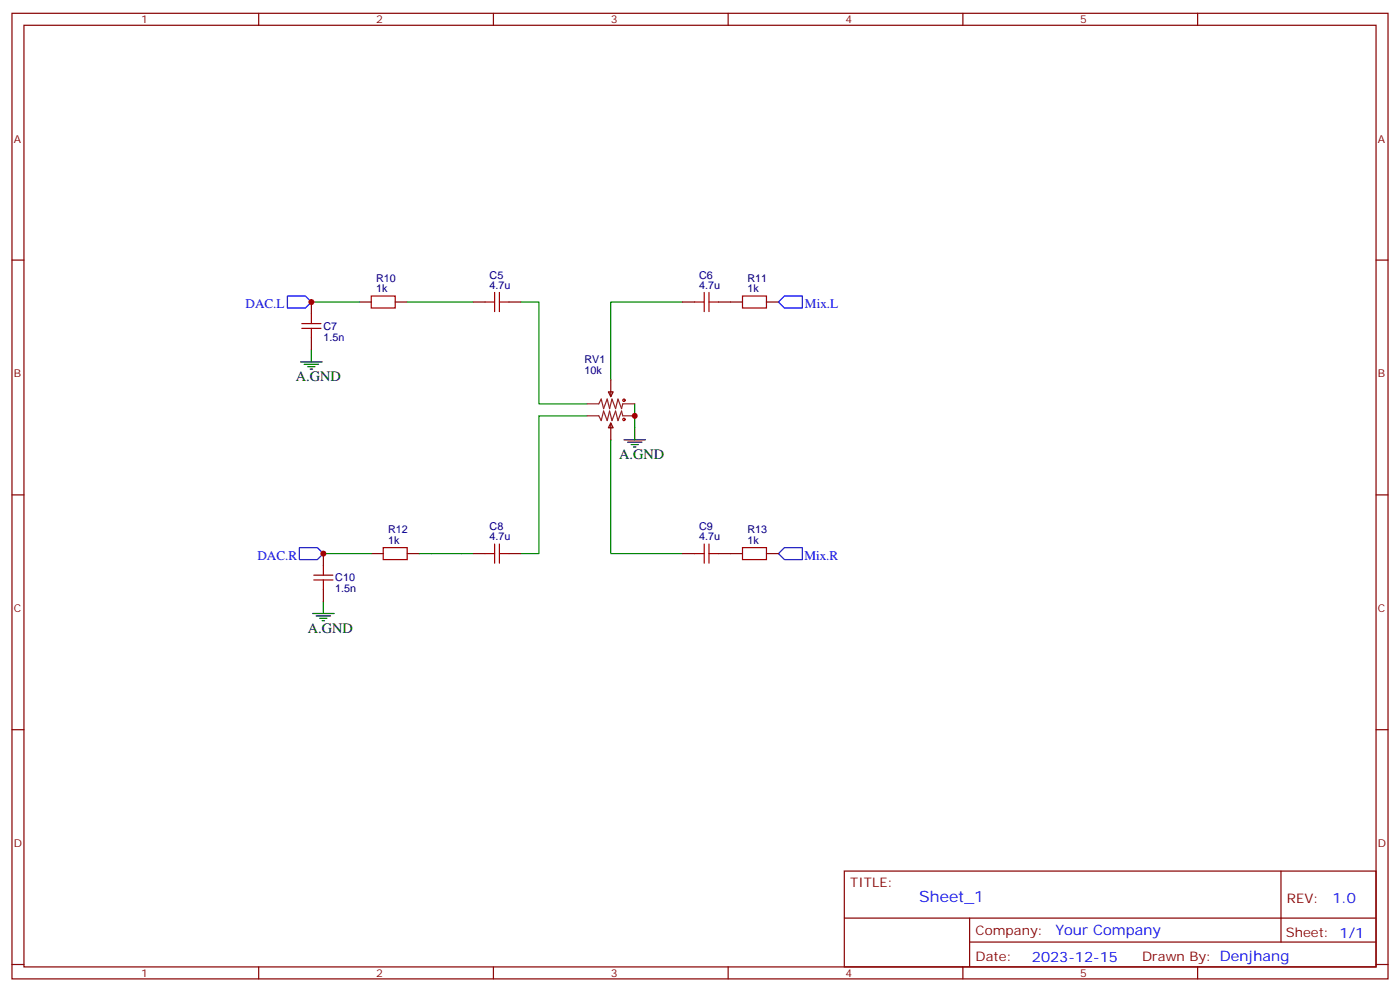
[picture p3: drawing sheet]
<svg xmlns="http://www.w3.org/2000/svg" width="412mm" height="292mm" viewBox="0 0 412 292" stroke-linecap="round" stroke-linejoin="round" font-family="sans-serif">
<g fill="none" stroke="#870000" stroke-width=".35">
<path d="M3.5 3.9h405.4v284.4h-405.4zM7.1 7.4h398.2v277.3h-398.2zM76.2 3.9v3.5M145.3 3.9v3.5M214.5 3.9v3.5M283.6 3.9v3.5M352.8 3.9v3.5M3.5 76.6h3.6M405.3 76.6h3.6M91.7 88.9v3.6M91.7 99.5v3.5M105.8 88.9h3.6"/>
<path d="M116.4 88.9h3.5M139.3 88.9h3.6M149.9 88.9h3.6M201.1 88.9h3.5M211.7 88.9h7M225.8 88.9h3.5M179.2 115.4h1.4l-.7 1.4zM179.9 111.9v4.9M179.9 124.6l.7 1.4h-1.4zM179.9 124.6v4.9M3.5 145.7h3.6M405.3 145.7h3.6"/>
<path d="M95.2 163v3.5M95.2 173.6v3.5M109.4 163h3.5M119.9 163h3.6M139.3 163h3.6M149.9 163h3.6M201.1 163h3.5M211.7 163h7M225.8 163h3.5M3.5 214.9h3.6M405.3 214.9h3.6M248.7 256.5h156.6v28.2h-156.6z"/>
<path d="M377.3 256.5v20.9M248.7 270.4h156.5M285.6 277.4h119.6M285.6 270.4v14.1M3.5 284h3.6M76.2 284.7v3.6M145.3 284.7v3.6M214.5 284.7v3.6M283.6 284.7v3.6M352.8 284.7v3.6M405.3 284h3.6"/>
</g>
<path d="M91.7 88.9h14.1M119.9 88.9h19.4M153.5 88.9h5.2v30h14.2M201.1 88.9h-21.2v23M187 118.9v7.1M172.9 122.4h-14.2v40.6h-5.2M179.9 129.5v33.5h21.2M95.2 163h14.2M123.5 163h15.8" fill="none" stroke="#008700" stroke-width=".35"/>
<g fill="none" stroke="#a10000" stroke-width=".35">
<path d="M88.9 96.7h5.6M88.9 95.3h5.6M91.7 92.5v2.8M91.7 96.7v2.8M109.4 87.2h7v3.5h-7zM142.9 88.9h2.8M145.7 86.1v5.7M147.1 88.9h2.8M147.1 86.1v5.7M204.6 88.9h2.8M207.4 86.1v5.7M208.8 86.1v5.7"/>
<path d="M208.8 88.9h2.9M218.7 87.2h7.1v3.5h-7.1zM92.4 170.8h5.7M92.4 169.4h5.7M95.2 166.5v2.9M95.2 170.8v2.8M112.9 161.3h7v3.5h-7zM142.9 163h2.8M145.7 160.2v5.6M147.1 163h2.8M147.1 160.2v5.6M204.6 163h2.8"/>
<path d="M207.4 160.2v5.6M208.8 163h2.9M208.8 160.2v5.6M218.7 161.3h7.1v3.5h-7.1z"/>
<circle cx="183.8" cy="117.9" r=".35"/>
<circle cx="183.8" cy="123.5" r=".35"/>
</g>
<g fill="none" stroke="#000" stroke-width=".35">
<path d="M88.5 106.6h6.4M89.6 107.3h4.2M90.7 108h2.1M91.4 108.7h.7M91.7 103v3.6M183.8 129.5h6.3M184.9 130.2h4.2M185.9 130.9h2.1M186.6 131.6h.7M187 126v3.5M95.2 177.1v3.6M92.1 180.7h6.3"/>
<path d="M93.1 181.4h4.3M94.2 182.1h2.1M94.9 182.8h.7"/>
</g>
<path d="M172.9 118.9h3.5l.7-1.4 .7 2.8 1.1-2.8 .7 2.8 .7-2.8 1 2.8 .7-2.8 1.1 2.8 .3-1.4h3.6M172.9 122.4h3.5l.7 1.5 .7-2.9 1.1 2.9 .7-2.9 .7 2.9 1-2.9 .7 2.9 1.1-2.9 .3 1.4h3.6" fill="none" stroke="#8c2424" stroke-width=".35"/>
<path d="M84.7 87.2h5.3l1.7 1.7-1.7 1.8h-5.3zM231.1 87.2h5.3v3.5h-5.3l-1.8-1.8zM88.2 161.3h5.3l1.7 1.7-1.7 1.8h-5.3zM231.1 161.3h5.3v3.5h-5.3l-1.8-1.8z" fill="none" stroke="#00f" stroke-width=".35"/>
<g fill="#c00">
<circle cx="187" cy="122.4" r=".88"/>
<circle cx="95.3" cy="163" r=".88"/>
<circle cx="91.7" cy="88.9" r=".88"/>
</g>
<text font-size="4.6" fill="#00f" x="270.8" y="265.5">Sheet_1</text>
<g font-size="4.2">
<text x="87.1" y="112.2">A.GND</text>
<text x="182.4" y="135.1">A.GND</text>
<text x="90.7" y="186.3">A.GND</text>
</g>
<g font-size="4.2" fill="#00f">
<text x="392.5" y="265.8">1.0</text>
<text x="310.9" y="275.3">Your Company</text>
<text x="304" y="283.1">2023-12-15</text>
</g>
<g font-size="3.9" fill="#00f">
<text x="72.3" y="90.7">DAC.L</text>
<text x="237.1" y="90.7">Mix.L</text>
<text x="75.8" y="164.8">DAC.R</text>
<text x="236.9" y="164.8">Mix.R</text>
</g>
<g font-size="3.9" fill="#800">
<text x="250.5" y="261.1">TITLE:</text>
<text x="379.1" y="265.8">REV:</text>
<text x="287.4" y="275.3">Company:</text>
<text x="378.7" y="275.9">Sheet: 1/1</text>
<text x="287.4" y="283">Date:</text>
<text x="336.4" y="283.1">Drawn By: Denjhang</text>
</g>
<g font-size="3.2" fill="#800">
<text x="41.6" y="6.9">1</text>
<text x="110.8" y="6.9">2</text>
<text x="179.9" y="6.9">3</text>
<text x="249.1" y="6.9">4</text>
<text x="318.2" y="6.9">5</text>
<text x="4.1" y="42">A</text>
<text x="405.9" y="42">A</text>
<text x="4.1" y="111.2">B</text>
<text x="405.9" y="111.2">B</text>
<text x="4.1" y="180.3">C</text>
<text x="405.9" y="180.3">C</text>
<text x="4.1" y="249.4">D</text>
<text x="405.9" y="249.4">D</text>
<text x="41.6" y="287.7">1</text>
<text x="110.8" y="287.7">2</text>
<text x="179.9" y="287.7">3</text>
<text x="249.1" y="287.7">4</text>
<text x="318.2" y="287.7">5</text>
</g>
<g font-size="3.2" fill="#000080">
<text x="110.8" y="82.9">R10</text>
<text x="144.2" y="82">C5</text>
<text x="206" y="82">C6</text>
<text x="220.1" y="82.9">R11</text>
<text x="110.8" y="86.1">1k</text>
<text x="144.2" y="85.1">4.7u</text>
<text x="206" y="85.1">4.7u</text>
<text x="220.1" y="86.1">1k</text>
<text x="95.2" y="100.3">1.5n</text>
<text x="95.2" y="97.1">C7</text>
<text x="172.2" y="107">RV1</text>
<text x="172.2" y="110.1">10k</text>
<text x="114.3" y="160.2">1k</text>
<text x="114.3" y="157">R12</text>
<text x="144.2" y="159.1">4.7u</text>
<text x="144.2" y="156.1">C8</text>
<text x="206" y="159.1">4.7u</text>
<text x="206" y="156.1">C9</text>
<text x="220.1" y="160.2">1k</text>
<text x="220.1" y="157">R13</text>
<text x="98.8" y="171.2">C10</text>
<text x="98.8" y="174.4">1.5n</text>
</g>
</svg>
